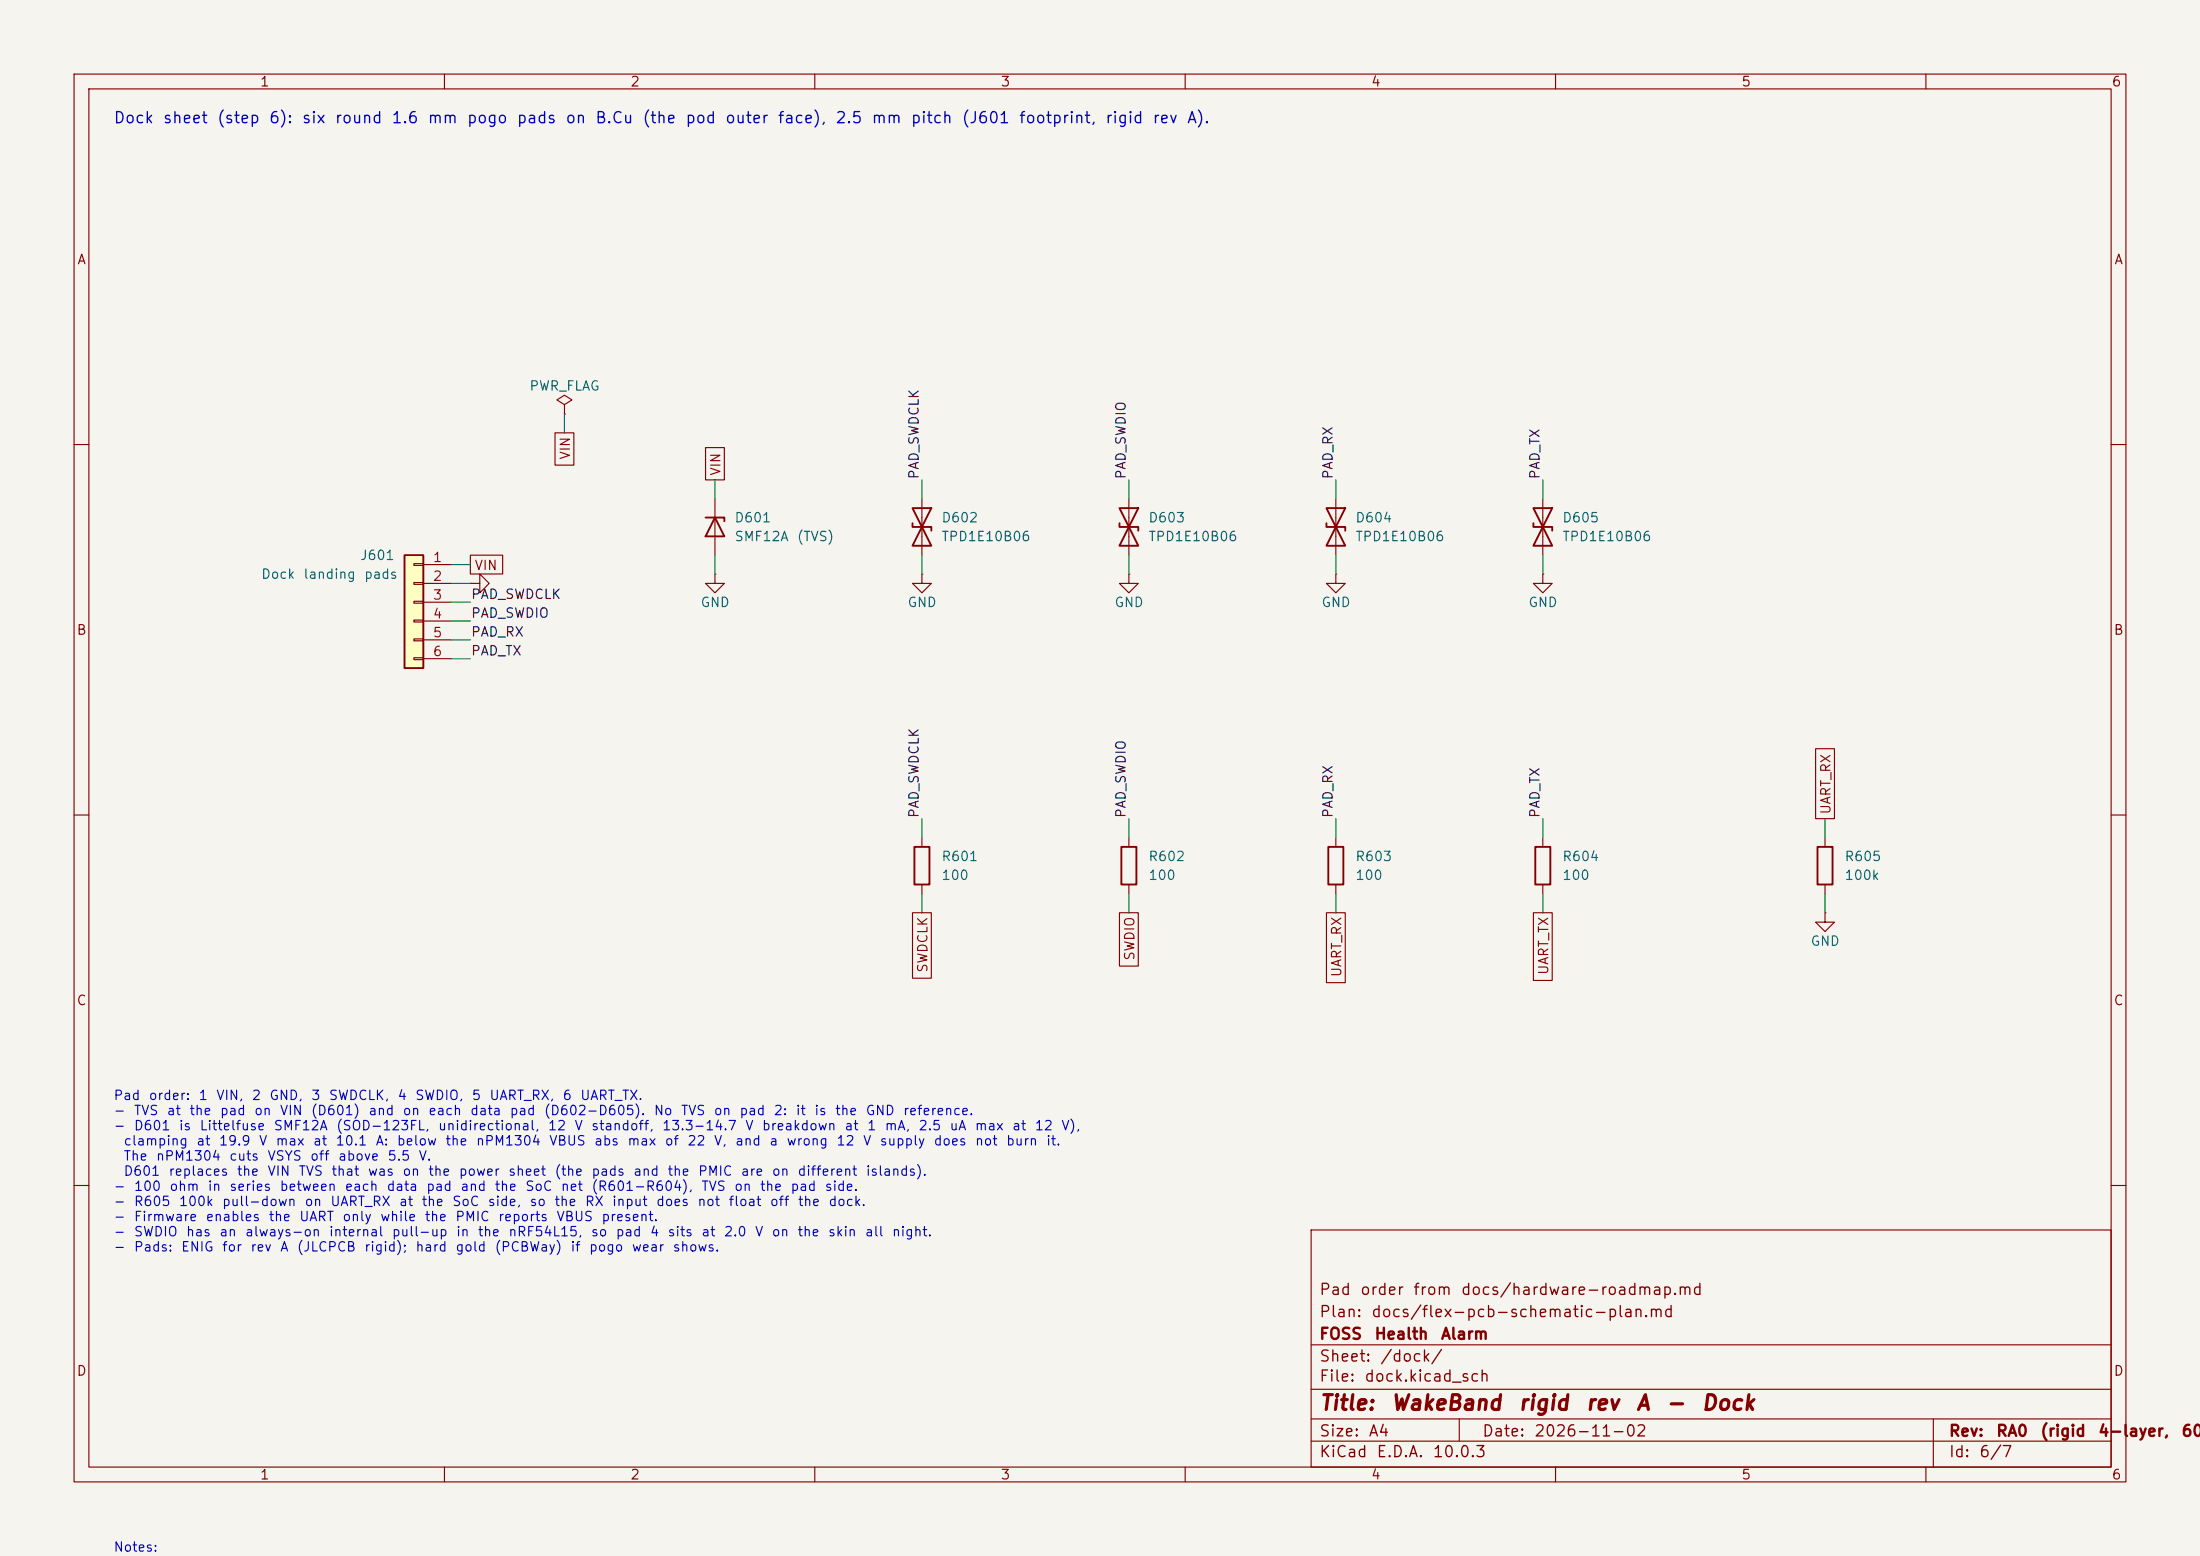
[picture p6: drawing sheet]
(kicad_sch
 (version 20260306)
 (generator "eeschema")
 (generator_version "10.0")
 (paper "A4")
 (title_block
  (title "WakeBand rigid rev A - Dock")
  (date "2026-11-02")
  (rev "RA0 (rigid 4-layer, 60 mAh cell)")
  (company "FOSS Health Alarm")
  (comment 1 "Plan: docs/flex-pcb-schematic-plan.md")
  (comment 2 "Pad order from docs/hardware-roadmap.md"))
 (lib_symbols
  (symbol "Connector_Generic:Conn_01x06"
   (pin_names
    (offset 1.016) (hide yes)) (exclude_from_sim no) (in_bom yes) (on_board yes)
   (in_pos_files yes)
   (duplicate_pin_numbers_are_jumpers no)
   (property "Reference" "J" (at 0 7.62 0) (show_name no) (do_not_autoplace no) (effects (font (size 1.27 1.27))))
   (property "Value" "Conn_01x06" (at 0 -10.16 0) (show_name no) (do_not_autoplace no) (effects (font (size 1.27 1.27))))
   (property "Footprint" "" (at 0 0 0) (show_name no) (do_not_autoplace no) (hide yes) (effects (font (size 1.27 1.27))))
   (property "Datasheet" "" (at 0 0 0) (show_name no) (do_not_autoplace no) (hide yes) (effects (font (size 1.27 1.27))))
   (property "Description" "Generic connector, single row, 01x06, script generated (kicad-library-utils/schlib/autogen/connector/)" (at 0 0 0) (show_name no) (do_not_autoplace no) (hide yes) (effects (font (size 1.27 1.27))))
   (symbol "Conn_01x06_1_1"
    (rectangle (start -1.27 6.35) (end 1.27 -8.89) (stroke (width 0.254) (type default)) (fill (type background)))
    (rectangle (start -1.27 5.207) (end 0 4.953) (stroke (width 0.1524) (type default)) (fill (type none)))
    (rectangle (start -1.27 2.667) (end 0 2.413) (stroke (width 0.1524) (type default)) (fill (type none)))
    (rectangle (start -1.27 0.127) (end 0 -0.127) (stroke (width 0.1524) (type default)) (fill (type none)))
    (rectangle (start -1.27 -2.413) (end 0 -2.667) (stroke (width 0.1524) (type default)) (fill (type none)))
    (rectangle (start -1.27 -4.953) (end 0 -5.207) (stroke (width 0.1524) (type default)) (fill (type none)))
    (rectangle (start -1.27 -7.493) (end 0 -7.747) (stroke (width 0.1524) (type default)) (fill (type none)))
    (pin passive line (at -5.08 5.08 0) (length 3.81) (name "Pin_1" (effects (font (size 1.27 1.27)))) (number "1" (effects (font (size 1.27 1.27)))))
    (pin passive line (at -5.08 2.54 0) (length 3.81) (name "Pin_2" (effects (font (size 1.27 1.27)))) (number "2" (effects (font (size 1.27 1.27)))))
    (pin passive line (at -5.08 0 0) (length 3.81) (name "Pin_3" (effects (font (size 1.27 1.27)))) (number "3" (effects (font (size 1.27 1.27)))))
    (pin passive line (at -5.08 -2.54 0) (length 3.81) (name "Pin_4" (effects (font (size 1.27 1.27)))) (number "4" (effects (font (size 1.27 1.27)))))
    (pin passive line (at -5.08 -5.08 0) (length 3.81) (name "Pin_5" (effects (font (size 1.27 1.27)))) (number "5" (effects (font (size 1.27 1.27)))))
    (pin passive line (at -5.08 -7.62 0) (length 3.81) (name "Pin_6" (effects (font (size 1.27 1.27)))) (number "6" (effects (font (size 1.27 1.27))))))
   (embedded_fonts no))
  (symbol "Device:D_TVS"
   (pin_numbers (hide yes))
   (pin_names
    (offset 1.016) (hide yes)) (exclude_from_sim no) (in_bom yes) (on_board yes)
   (in_pos_files yes)
   (duplicate_pin_numbers_are_jumpers no)
   (property "Reference" "D" (at 0 2.54 0) (show_name no) (do_not_autoplace no) (effects (font (size 1.27 1.27))))
   (property "Value" "D_TVS" (at 0 -2.54 0) (show_name no) (do_not_autoplace no) (effects (font (size 1.27 1.27))))
   (property "Footprint" "" (at 0 0 0) (show_name no) (do_not_autoplace no) (hide yes) (effects (font (size 1.27 1.27))))
   (property "Datasheet" "" (at 0 0 0) (show_name no) (do_not_autoplace no) (hide yes) (effects (font (size 1.27 1.27))))
   (property "Description" "Bidirectional transient-voltage-suppression diode" (at 0 0 0) (show_name no) (do_not_autoplace no) (hide yes) (effects (font (size 1.27 1.27))))
   (symbol "D_TVS_0_1"
    (polyline (pts (xy -2.54 1.27) (xy -2.54 -1.27) (xy 2.54 1.27) (xy 2.54 -1.27) (xy -2.54 1.27)) (stroke (width 0.254) (type default)) (fill (type none)))
    (polyline (pts (xy 0.508 1.27) (xy 0 1.27) (xy 0 -1.27) (xy -0.508 -1.27)) (stroke (width 0.254) (type default)) (fill (type none)))
    (polyline (pts (xy 1.27 0) (xy -1.27 0)) (stroke (width 0) (type default)) (fill (type none))))
   (symbol "D_TVS_1_1"
    (pin passive line (at -3.81 0 0) (length 2.54) (name "A1" (effects (font (size 1.27 1.27)))) (number "1" (effects (font (size 1.27 1.27)))))
    (pin passive line (at 3.81 0 180) (length 2.54) (name "A2" (effects (font (size 1.27 1.27)))) (number "2" (effects (font (size 1.27 1.27))))))
   (embedded_fonts no))
  (symbol "Device:D_Zener"
   (pin_numbers (hide yes))
   (pin_names
    (offset 1.016) (hide yes)) (exclude_from_sim no) (in_bom yes) (on_board yes)
   (in_pos_files yes)
   (duplicate_pin_numbers_are_jumpers no)
   (property "Reference" "D" (at 0 2.54 0) (show_name no) (do_not_autoplace no) (effects (font (size 1.27 1.27))))
   (property "Value" "D_Zener" (at 0 -2.54 0) (show_name no) (do_not_autoplace no) (effects (font (size 1.27 1.27))))
   (property "Footprint" "" (at 0 0 0) (show_name no) (do_not_autoplace no) (hide yes) (effects (font (size 1.27 1.27))))
   (property "Datasheet" "" (at 0 0 0) (show_name no) (do_not_autoplace no) (hide yes) (effects (font (size 1.27 1.27))))
   (property "Description" "Zener diode" (at 0 0 0) (show_name no) (do_not_autoplace no) (hide yes) (effects (font (size 1.27 1.27))))
   (symbol "D_Zener_0_1"
    (polyline (pts (xy -1.27 -1.27) (xy -1.27 1.27) (xy -0.762 1.27)) (stroke (width 0.254) (type default)) (fill (type none)))
    (polyline (pts (xy 1.27 0) (xy -1.27 0)) (stroke (width 0) (type default)) (fill (type none)))
    (polyline (pts (xy 1.27 -1.27) (xy 1.27 1.27) (xy -1.27 0) (xy 1.27 -1.27)) (stroke (width 0.254) (type default)) (fill (type none))))
   (symbol "D_Zener_1_1"
    (pin passive line (at -3.81 0 0) (length 2.54) (name "K" (effects (font (size 1.27 1.27)))) (number "1" (effects (font (size 1.27 1.27)))))
    (pin passive line (at 3.81 0 180) (length 2.54) (name "A" (effects (font (size 1.27 1.27)))) (number "2" (effects (font (size 1.27 1.27))))))
   (embedded_fonts no))
  (symbol "Device:R"
   (pin_numbers (hide yes))
   (pin_names
    (offset 0)) (exclude_from_sim no) (in_bom yes) (on_board yes)
   (in_pos_files yes)
   (duplicate_pin_numbers_are_jumpers no)
   (property "Reference" "R" (at 2.032 0 90) (show_name no) (do_not_autoplace no) (effects (font (size 1.27 1.27))))
   (property "Value" "R" (at 0 0 90) (show_name no) (do_not_autoplace no) (effects (font (size 1.27 1.27))))
   (property "Footprint" "" (at -1.778 0 90) (show_name no) (do_not_autoplace no) (hide yes) (effects (font (size 1.27 1.27))))
   (property "Datasheet" "" (at 0 0 0) (show_name no) (do_not_autoplace no) (hide yes) (effects (font (size 1.27 1.27))))
   (property "Description" "Resistor" (at 0 0 0) (show_name no) (do_not_autoplace no) (hide yes) (effects (font (size 1.27 1.27))))
   (symbol "R_0_1"
    (rectangle (start -1.016 -2.54) (end 1.016 2.54) (stroke (width 0.254) (type default)) (fill (type none))))
   (symbol "R_1_1"
    (pin passive line (at 0 3.81 270) (length 1.27) (name "" (effects (font (size 1.27 1.27)))) (number "1" (effects (font (size 1.27 1.27)))))
    (pin passive line (at 0 -3.81 90) (length 1.27) (name "" (effects (font (size 1.27 1.27)))) (number "2" (effects (font (size 1.27 1.27))))))
   (embedded_fonts no))
  (symbol "power:GND"
   (power global)
   (pin_numbers (hide yes))
   (pin_names
    (offset 0) (hide yes)) (exclude_from_sim no) (in_bom yes) (on_board yes)
   (in_pos_files yes)
   (duplicate_pin_numbers_are_jumpers no)
   (property "Reference" "#PWR" (at 0 -6.35 0) (show_name no) (do_not_autoplace no) (hide yes) (effects (font (size 1.27 1.27))))
   (property "Value" "GND" (at 0 -3.81 0) (show_name no) (do_not_autoplace no) (effects (font (size 1.27 1.27))))
   (property "Footprint" "" (at 0 0 0) (show_name no) (do_not_autoplace no) (hide yes) (effects (font (size 1.27 1.27))))
   (property "Datasheet" "" (at 0 0 0) (show_name no) (do_not_autoplace no) (hide yes) (effects (font (size 1.27 1.27))))
   (property "Description" "Power symbol creates a global label with name \"GND\" , ground" (at 0 0 0) (show_name no) (do_not_autoplace no) (hide yes) (effects (font (size 1.27 1.27))))
   (symbol "GND_0_1"
    (polyline (pts (xy 0 0) (xy 0 -1.27) (xy 1.27 -1.27) (xy 0 -2.54) (xy -1.27 -1.27) (xy 0 -1.27)) (stroke (width 0) (type default)) (fill (type none))))
   (symbol "GND_1_1"
    (pin power_in line (at 0 0 270) (length 0) (name "" (effects (font (size 1.27 1.27)))) (number "1" (effects (font (size 1.27 1.27))))))
   (embedded_fonts no))
  (symbol "power:PWR_FLAG"
   (power global)
   (pin_numbers (hide yes))
   (pin_names
    (offset 0) (hide yes)) (exclude_from_sim no) (in_bom yes) (on_board yes)
   (in_pos_files yes)
   (duplicate_pin_numbers_are_jumpers no)
   (property "Reference" "#FLG" (at 0 1.905 0) (show_name no) (do_not_autoplace no) (hide yes) (effects (font (size 1.27 1.27))))
   (property "Value" "PWR_FLAG" (at 0 3.81 0) (show_name no) (do_not_autoplace no) (effects (font (size 1.27 1.27))))
   (property "Footprint" "" (at 0 0 0) (show_name no) (do_not_autoplace no) (hide yes) (effects (font (size 1.27 1.27))))
   (property "Datasheet" "" (at 0 0 0) (show_name no) (do_not_autoplace no) (hide yes) (effects (font (size 1.27 1.27))))
   (property "Description" "Special symbol for telling ERC where power comes from" (at 0 0 0) (show_name no) (do_not_autoplace no) (hide yes) (effects (font (size 1.27 1.27))))
   (symbol "PWR_FLAG_0_0"
    (pin power_out line (at 0 0 90) (length 0) (name "" (effects (font (size 1.27 1.27)))) (number "1" (effects (font (size 1.27 1.27))))))
   (symbol "PWR_FLAG_0_1"
    (polyline (pts (xy 0 0) (xy 0 1.27) (xy -1.016 1.905) (xy 0 2.54) (xy 1.016 1.905) (xy 0 1.27)) (stroke (width 0) (type default)) (fill (type none))))
   (embedded_fonts no)))
 (text "Pad order: 1 VIN, 2 GND, 3 SWDCLK, 4 SWDIO, 5 UART_RX, 6 UART_TX.\n- TVS at the pad on VIN (D601) and on each data pad (D602-D605). No TVS on pad 2: it is the GND reference.\n- D601 is Littelfuse SMF12A (SOD-123FL, unidirectional, 12 V standoff, 13.3-14.7 V breakdown at 1 mA, 2.5 uA max at 12 V),\n  clamping at 19.9 V max at 10.1 A: below the nPM1304 VBUS abs max of 22 V, and a wrong 12 V supply does not burn it.\n  The nPM1304 cuts VSYS off above 5.5 V.\n  D601 replaces the VIN TVS that was on the power sheet (the pads and the PMIC are on different islands).\n- 100 ohm in series between each data pad and the SoC net (R601-R604), TVS on the pad side.\n- R605 100k pull-down on UART_RX at the SoC side, so the RX input does not float off the dock.\n- Firmware enables the UART only while the PMIC reports VBUS present.\n- SWDIO has an always-on internal pull-up in the nRF54L15, so pad 4 sits at 2.0 V on the skin all night.\n- Pads: ENIG for rev A (JLCPCB rigid); hard gold (PCBWay) if pogo wear shows."
  (exclude_from_sim no)
  (at 15.24 147.32 0)
  (effects (font (size 1.27 1.27)) (justify left top)))
 (text "Dock sheet (step 6): six round 1.6 mm pogo pads on B.Cu (the pod outer face), 2.5 mm pitch (J601 footprint, rigid rev A)."
  (exclude_from_sim no)
  (at 15.24 15.24 0)
  (effects (font (size 1.5 1.5)) (justify left top)))
 (text "Notes:\n- D601 SMF12A clamps at 19.9 V max at its full 10.1 A surge rating, below VBUS's 22 V abs max.\n- Data pads, TPD1E10B06DPYR: Vrwm 5.5 V (bidirectional), clamp 10 V at 1 A, C 12 pF. Leakage is 100 nA MAX at 5 V, above the\n  50 nA target. The four 2.0 V data pads have no datasheet\n  figure at 2.0 V: measure it. TPD1E0B04 is a lower-leakage alternative for the data pads.\n- TVS footprint: KiCad Package_SON:Texas_DPY0002A_0.6x1mm_P0.65mm, TI's DPY0002A (X1SON 1.0 x 0.6 mm) land pattern."
  (exclude_from_sim no)
  (at 15.24 208.28 0)
  (effects (font (size 1.27 1.27)) (justify left top)))
 (wire
  (pts (xy 76.2 55.88) (xy 76.2 58.42))
  (stroke (width 0) (type default)))
 (wire
  (pts (xy 152.4 67.31) (xy 152.4 64.77))
  (stroke (width 0) (type default)))
 (wire
  (pts (xy 124.46 113.03) (xy 124.46 110.49))
  (stroke (width 0) (type default)))
 (wire
  (pts (xy 96.52 74.93) (xy 96.52 77.47))
  (stroke (width 0) (type default)))
 (wire
  (pts (xy 124.46 67.31) (xy 124.46 64.77))
  (stroke (width 0) (type default)))
 (wire
  (pts (xy 60.96 78.74) (xy 63.5 78.74))
  (stroke (width 0) (type default)))
 (wire
  (pts (xy 246.38 113.03) (xy 246.38 110.49))
  (stroke (width 0) (type default)))
 (wire
  (pts (xy 124.46 120.65) (xy 124.46 123.19))
  (stroke (width 0) (type default)))
 (wire
  (pts (xy 60.96 86.36) (xy 63.5 86.36))
  (stroke (width 0) (type default)))
 (wire
  (pts (xy 124.46 74.93) (xy 124.46 77.47))
  (stroke (width 0) (type default)))
 (wire
  (pts (xy 208.28 113.03) (xy 208.28 110.49))
  (stroke (width 0) (type default)))
 (wire
  (pts (xy 60.96 88.9) (xy 63.5 88.9))
  (stroke (width 0) (type default)))
 (wire
  (pts (xy 208.28 67.31) (xy 208.28 64.77))
  (stroke (width 0) (type default)))
 (wire
  (pts (xy 152.4 120.65) (xy 152.4 123.19))
  (stroke (width 0) (type default)))
 (wire
  (pts (xy 208.28 74.93) (xy 208.28 77.47))
  (stroke (width 0) (type default)))
 (wire
  (pts (xy 152.4 74.93) (xy 152.4 77.47))
  (stroke (width 0) (type default)))
 (wire
  (pts (xy 60.96 83.82) (xy 63.5 83.82))
  (stroke (width 0) (type default)))
 (wire
  (pts (xy 180.34 74.93) (xy 180.34 77.47))
  (stroke (width 0) (type default)))
 (wire
  (pts (xy 152.4 113.03) (xy 152.4 110.49))
  (stroke (width 0) (type default)))
 (wire
  (pts (xy 180.34 113.03) (xy 180.34 110.49))
  (stroke (width 0) (type default)))
 (wire
  (pts (xy 180.34 67.31) (xy 180.34 64.77))
  (stroke (width 0) (type default)))
 (wire
  (pts (xy 208.28 120.65) (xy 208.28 123.19))
  (stroke (width 0) (type default)))
 (wire
  (pts (xy 96.52 67.31) (xy 96.52 64.77))
  (stroke (width 0) (type default)))
 (wire
  (pts (xy 246.38 120.65) (xy 246.38 123.19))
  (stroke (width 0) (type default)))
 (wire
  (pts (xy 180.34 120.65) (xy 180.34 123.19))
  (stroke (width 0) (type default)))
 (wire
  (pts (xy 60.96 81.28) (xy 63.5 81.28))
  (stroke (width 0) (type default)))
 (wire
  (pts (xy 60.96 76.2) (xy 63.5 76.2))
  (stroke (width 0) (type default)))
 (label "PAD_TX"
  (at 208.28 110.49 90)
  (effects (font (size 1.27 1.27)) (justify left bottom)))
 (label "PAD_SWDCLK"
  (at 63.5 81.28 0)
  (effects (font (size 1.27 1.27)) (justify left bottom)))
 (label "PAD_SWDIO"
  (at 152.4 64.77 90)
  (effects (font (size 1.27 1.27)) (justify left bottom)))
 (label "PAD_RX"
  (at 180.34 64.77 90)
  (effects (font (size 1.27 1.27)) (justify left bottom)))
 (label "PAD_TX"
  (at 208.28 64.77 90)
  (effects (font (size 1.27 1.27)) (justify left bottom)))
 (label "PAD_RX"
  (at 63.5 86.36 0)
  (effects (font (size 1.27 1.27)) (justify left bottom)))
 (label "PAD_SWDIO"
  (at 152.4 110.49 90)
  (effects (font (size 1.27 1.27)) (justify left bottom)))
 (label "PAD_RX"
  (at 180.34 110.49 90)
  (effects (font (size 1.27 1.27)) (justify left bottom)))
 (label "PAD_TX"
  (at 63.5 88.9 0)
  (effects (font (size 1.27 1.27)) (justify left bottom)))
 (label "PAD_SWDCLK"
  (at 124.46 110.49 90)
  (effects (font (size 1.27 1.27)) (justify left bottom)))
 (label "PAD_SWDIO"
  (at 63.5 83.82 0)
  (effects (font (size 1.27 1.27)) (justify left bottom)))
 (label "PAD_SWDCLK"
  (at 124.46 64.77 90)
  (effects (font (size 1.27 1.27)) (justify left bottom)))
 (global_label "SWDCLK"
  (shape passive)
  (at 124.46 123.19 270)
  (fields_autoplaced yes)
  (effects (font (size 1.27 1.27)) (justify right))
  (property "Intersheetrefs" "${INTERSHEET_REFS}" (at 0 0 0) (hide yes) (show_name no) (do_not_autoplace no) (effects (font (size 1.27 1.27)))))
 (global_label "UART_RX"
  (shape passive)
  (at 246.38 110.49 90)
  (fields_autoplaced yes)
  (effects (font (size 1.27 1.27)) (justify left))
  (property "Intersheetrefs" "${INTERSHEET_REFS}" (at 0 0 0) (hide yes) (show_name no) (do_not_autoplace no) (effects (font (size 1.27 1.27)))))
 (global_label "UART_RX"
  (shape passive)
  (at 180.34 123.19 270)
  (fields_autoplaced yes)
  (effects (font (size 1.27 1.27)) (justify right))
  (property "Intersheetrefs" "${INTERSHEET_REFS}" (at 0 0 0) (hide yes) (show_name no) (do_not_autoplace no) (effects (font (size 1.27 1.27)))))
 (global_label "SWDIO"
  (shape passive)
  (at 152.4 123.19 270)
  (fields_autoplaced yes)
  (effects (font (size 1.27 1.27)) (justify right))
  (property "Intersheetrefs" "${INTERSHEET_REFS}" (at 0 0 0) (hide yes) (show_name no) (do_not_autoplace no) (effects (font (size 1.27 1.27)))))
 (global_label "VIN"
  (shape passive)
  (at 96.52 64.77 90)
  (fields_autoplaced yes)
  (effects (font (size 1.27 1.27)) (justify left))
  (property "Intersheetrefs" "${INTERSHEET_REFS}" (at 0 0 0) (hide yes) (show_name no) (do_not_autoplace no) (effects (font (size 1.27 1.27)))))
 (global_label "VIN"
  (shape passive)
  (at 76.2 58.42 270)
  (fields_autoplaced yes)
  (effects (font (size 1.27 1.27)) (justify right))
  (property "Intersheetrefs" "${INTERSHEET_REFS}" (at 0 0 0) (hide yes) (show_name no) (do_not_autoplace no) (effects (font (size 1.27 1.27)))))
 (global_label "VIN"
  (shape passive)
  (at 63.5 76.2 0)
  (fields_autoplaced yes)
  (effects (font (size 1.27 1.27)) (justify left))
  (property "Intersheetrefs" "${INTERSHEET_REFS}" (at 0 0 0) (hide yes) (show_name no) (do_not_autoplace no) (effects (font (size 1.27 1.27)))))
 (global_label "UART_TX"
  (shape passive)
  (at 208.28 123.19 270)
  (fields_autoplaced yes)
  (effects (font (size 1.27 1.27)) (justify right))
  (property "Intersheetrefs" "${INTERSHEET_REFS}" (at 0 0 0) (hide yes) (show_name no) (do_not_autoplace no) (effects (font (size 1.27 1.27)))))
 (symbol
  (lib_id "power:GND")
  (at 180.34 77.47 0)
  (unit 1)
  (body_style 1)
  (exclude_from_sim no)
  (in_bom yes)
  (on_board yes)
  (in_pos_files yes)
  (dnp no)
  (property "Reference" "#PWR606" (at 180.34 77.47 0) (hide yes) (show_name no) (do_not_autoplace no) (effects (font (size 1.27 1.27))))
  (property "Value" "GND" (at 180.34 81.28 0) (show_name no) (do_not_autoplace no) (effects (font (size 1.27 1.27))))
  (property "Footprint" "" (at 180.34 77.47 0) (hide yes) (show_name no) (do_not_autoplace no) (effects (font (size 1.27 1.27))))
  (property "Datasheet" "" (at 180.34 77.47 0) (hide yes) (show_name no) (do_not_autoplace no) (effects (font (size 1.27 1.27))))
  (property "Description" "" (at 180.34 77.47 0) (show_name no) (do_not_autoplace no) (effects (font (size 1.27 1.27))))
  (pin "1"))
 (symbol
  (lib_id "Connector_Generic:Conn_01x06")
  (at 55.88 81.28 0)
  (mirror y)
  (unit 1)
  (body_style 1)
  (exclude_from_sim no)
  (in_bom no)
  (on_board yes)
  (in_pos_files yes)
  (dnp no)
  (property "Reference" "J601" (at 53.34 74.93 0) (show_name no) (do_not_autoplace no) (effects (font (size 1.27 1.27)) (justify left)))
  (property "Value" "Dock landing pads" (at 53.34 77.47 0) (show_name no) (do_not_autoplace no) (effects (font (size 1.27 1.27)) (justify left)))
  (property "Footprint" "wakeband:DockLanding_4xB_D1.6mm_2xUART" (at 53.34 80.01 0) (hide yes) (show_name no) (do_not_autoplace no) (effects (font (size 1.27 1.27)) (justify left)))
  (property "Datasheet" "" (at 53.34 82.55 0) (hide yes) (show_name no) (do_not_autoplace no) (effects (font (size 1.27 1.27)) (justify left)))
  (property "Description" "" (at 55.88 81.28 0) (show_name no) (do_not_autoplace no) (effects (font (size 1.27 1.27))))
  (pin "1")
  (pin "2")
  (pin "3")
  (pin "4")
  (pin "5")
  (pin "6"))
 (symbol
  (lib_id "Device:R")
  (at 180.34 116.84 0)
  (unit 1)
  (body_style 1)
  (exclude_from_sim no)
  (in_bom yes)
  (on_board yes)
  (in_pos_files yes)
  (dnp no)
  (property "Reference" "R603" (at 182.88 115.57 0) (show_name no) (do_not_autoplace no) (effects (font (size 1.27 1.27)) (justify left)))
  (property "Value" "100" (at 182.88 118.11 0) (show_name no) (do_not_autoplace no) (effects (font (size 1.27 1.27)) (justify left)))
  (property "Footprint" "Resistor_SMD:R_0402_1005Metric" (at 182.88 120.65 0) (hide yes) (show_name no) (do_not_autoplace no) (effects (font (size 1.27 1.27)) (justify left)))
  (property "Datasheet" "" (at 182.88 123.19 0) (hide yes) (show_name no) (do_not_autoplace no) (effects (font (size 1.27 1.27)) (justify left)))
  (property "Description" "" (at 180.34 116.84 0) (show_name no) (do_not_autoplace no) (effects (font (size 1.27 1.27))))
  (property "LCSC" "C25076" (at 182.88 125.73 0) (hide yes) (show_name no) (do_not_autoplace no) (effects (font (size 1.27 1.27)) (justify left)))
  (pin "1")
  (pin "2"))
 (symbol
  (lib_id "power:GND")
  (at 124.46 77.47 0)
  (unit 1)
  (body_style 1)
  (exclude_from_sim no)
  (in_bom yes)
  (on_board yes)
  (in_pos_files yes)
  (dnp no)
  (property "Reference" "#PWR604" (at 124.46 77.47 0) (hide yes) (show_name no) (do_not_autoplace no) (effects (font (size 1.27 1.27))))
  (property "Value" "GND" (at 124.46 81.28 0) (show_name no) (do_not_autoplace no) (effects (font (size 1.27 1.27))))
  (property "Footprint" "" (at 124.46 77.47 0) (hide yes) (show_name no) (do_not_autoplace no) (effects (font (size 1.27 1.27))))
  (property "Datasheet" "" (at 124.46 77.47 0) (hide yes) (show_name no) (do_not_autoplace no) (effects (font (size 1.27 1.27))))
  (property "Description" "" (at 124.46 77.47 0) (show_name no) (do_not_autoplace no) (effects (font (size 1.27 1.27))))
  (pin "1"))
 (symbol
  (lib_id "Device:R")
  (at 152.4 116.84 0)
  (unit 1)
  (body_style 1)
  (exclude_from_sim no)
  (in_bom yes)
  (on_board yes)
  (in_pos_files yes)
  (dnp no)
  (property "Reference" "R602" (at 154.94 115.57 0) (show_name no) (do_not_autoplace no) (effects (font (size 1.27 1.27)) (justify left)))
  (property "Value" "100" (at 154.94 118.11 0) (show_name no) (do_not_autoplace no) (effects (font (size 1.27 1.27)) (justify left)))
  (property "Footprint" "Resistor_SMD:R_0402_1005Metric" (at 154.94 120.65 0) (hide yes) (show_name no) (do_not_autoplace no) (effects (font (size 1.27 1.27)) (justify left)))
  (property "Datasheet" "" (at 154.94 123.19 0) (hide yes) (show_name no) (do_not_autoplace no) (effects (font (size 1.27 1.27)) (justify left)))
  (property "Description" "" (at 152.4 116.84 0) (show_name no) (do_not_autoplace no) (effects (font (size 1.27 1.27))))
  (property "LCSC" "C25076" (at 154.94 125.73 0) (hide yes) (show_name no) (do_not_autoplace no) (effects (font (size 1.27 1.27)) (justify left)))
  (pin "1")
  (pin "2"))
 (symbol
  (lib_id "Device:R")
  (at 246.38 116.84 0)
  (unit 1)
  (body_style 1)
  (exclude_from_sim no)
  (in_bom yes)
  (on_board yes)
  (in_pos_files yes)
  (dnp no)
  (property "Reference" "R605" (at 248.92 115.57 0) (show_name no) (do_not_autoplace no) (effects (font (size 1.27 1.27)) (justify left)))
  (property "Value" "100k" (at 248.92 118.11 0) (show_name no) (do_not_autoplace no) (effects (font (size 1.27 1.27)) (justify left)))
  (property "Footprint" "Resistor_SMD:R_0402_1005Metric" (at 248.92 120.65 0) (hide yes) (show_name no) (do_not_autoplace no) (effects (font (size 1.27 1.27)) (justify left)))
  (property "Datasheet" "" (at 248.92 123.19 0) (hide yes) (show_name no) (do_not_autoplace no) (effects (font (size 1.27 1.27)) (justify left)))
  (property "Description" "" (at 246.38 116.84 0) (show_name no) (do_not_autoplace no) (effects (font (size 1.27 1.27))))
  (property "LCSC" "C25741" (at 248.92 125.73 0) (hide yes) (show_name no) (do_not_autoplace no) (effects (font (size 1.27 1.27)) (justify left)))
  (pin "1")
  (pin "2"))
 (symbol
  (lib_id "Device:R")
  (at 124.46 116.84 0)
  (unit 1)
  (body_style 1)
  (exclude_from_sim no)
  (in_bom yes)
  (on_board yes)
  (in_pos_files yes)
  (dnp no)
  (property "Reference" "R601" (at 127 115.57 0) (show_name no) (do_not_autoplace no) (effects (font (size 1.27 1.27)) (justify left)))
  (property "Value" "100" (at 127 118.11 0) (show_name no) (do_not_autoplace no) (effects (font (size 1.27 1.27)) (justify left)))
  (property "Footprint" "Resistor_SMD:R_0402_1005Metric" (at 127 120.65 0) (hide yes) (show_name no) (do_not_autoplace no) (effects (font (size 1.27 1.27)) (justify left)))
  (property "Datasheet" "" (at 127 123.19 0) (hide yes) (show_name no) (do_not_autoplace no) (effects (font (size 1.27 1.27)) (justify left)))
  (property "Description" "" (at 124.46 116.84 0) (show_name no) (do_not_autoplace no) (effects (font (size 1.27 1.27))))
  (property "LCSC" "C25076" (at 127 125.73 0) (hide yes) (show_name no) (do_not_autoplace no) (effects (font (size 1.27 1.27)) (justify left)))
  (pin "1")
  (pin "2"))
 (symbol
  (lib_id "power:GND")
  (at 246.38 123.19 0)
  (unit 1)
  (body_style 1)
  (exclude_from_sim no)
  (in_bom yes)
  (on_board yes)
  (in_pos_files yes)
  (dnp no)
  (property "Reference" "#PWR608" (at 246.38 123.19 0) (hide yes) (show_name no) (do_not_autoplace no) (effects (font (size 1.27 1.27))))
  (property "Value" "GND" (at 246.38 127 0) (show_name no) (do_not_autoplace no) (effects (font (size 1.27 1.27))))
  (property "Footprint" "" (at 246.38 123.19 0) (hide yes) (show_name no) (do_not_autoplace no) (effects (font (size 1.27 1.27))))
  (property "Datasheet" "" (at 246.38 123.19 0) (hide yes) (show_name no) (do_not_autoplace no) (effects (font (size 1.27 1.27))))
  (property "Description" "" (at 246.38 123.19 0) (show_name no) (do_not_autoplace no) (effects (font (size 1.27 1.27))))
  (pin "1"))
 (symbol
  (lib_id "power:GND")
  (at 96.52 77.47 0)
  (unit 1)
  (body_style 1)
  (exclude_from_sim no)
  (in_bom yes)
  (on_board yes)
  (in_pos_files yes)
  (dnp no)
  (property "Reference" "#PWR603" (at 96.52 77.47 0) (hide yes) (show_name no) (do_not_autoplace no) (effects (font (size 1.27 1.27))))
  (property "Value" "GND" (at 96.52 81.28 0) (show_name no) (do_not_autoplace no) (effects (font (size 1.27 1.27))))
  (property "Footprint" "" (at 96.52 77.47 0) (hide yes) (show_name no) (do_not_autoplace no) (effects (font (size 1.27 1.27))))
  (property "Datasheet" "" (at 96.52 77.47 0) (hide yes) (show_name no) (do_not_autoplace no) (effects (font (size 1.27 1.27))))
  (property "Description" "" (at 96.52 77.47 0) (show_name no) (do_not_autoplace no) (effects (font (size 1.27 1.27))))
  (pin "1"))
 (symbol
  (lib_id "Device:D_TVS")
  (at 124.46 71.12 270)
  (unit 1)
  (body_style 1)
  (exclude_from_sim no)
  (in_bom yes)
  (on_board yes)
  (in_pos_files yes)
  (dnp no)
  (property "Reference" "D602" (at 127 69.85 90) (show_name no) (do_not_autoplace no) (effects (font (size 1.27 1.27)) (justify left)))
  (property "Value" "TPD1E10B06" (at 127 72.39 90) (show_name no) (do_not_autoplace no) (effects (font (size 1.27 1.27)) (justify left)))
  (property "Footprint" "Package_SON:Texas_DPY0002A_0.6x1mm_P0.65mm" (at 127 74.93 90) (hide yes) (show_name no) (do_not_autoplace no) (effects (font (size 1.27 1.27)) (justify left)))
  (property "Datasheet" "" (at 127 77.47 90) (hide yes) (show_name no) (do_not_autoplace no) (effects (font (size 1.27 1.27)) (justify left)))
  (property "Description" "" (at 124.46 71.12 0) (show_name no) (do_not_autoplace no) (effects (font (size 1.27 1.27))))
  (property "LCSC" "C48260" (at 127 80.01 90) (hide yes) (show_name no) (do_not_autoplace no) (effects (font (size 1.27 1.27)) (justify left)))
  (property "MPN" "TI TPD1E10B06DPYR" (at 127 82.55 90) (hide yes) (show_name no) (do_not_autoplace no) (effects (font (size 1.27 1.27)) (justify left)))
  (pin "1")
  (pin "2"))
 (symbol
  (lib_id "Device:D_TVS")
  (at 208.28 71.12 270)
  (unit 1)
  (body_style 1)
  (exclude_from_sim no)
  (in_bom yes)
  (on_board yes)
  (in_pos_files yes)
  (dnp no)
  (property "Reference" "D605" (at 210.82 69.85 90) (show_name no) (do_not_autoplace no) (effects (font (size 1.27 1.27)) (justify left)))
  (property "Value" "TPD1E10B06" (at 210.82 72.39 90) (show_name no) (do_not_autoplace no) (effects (font (size 1.27 1.27)) (justify left)))
  (property "Footprint" "Package_SON:Texas_DPY0002A_0.6x1mm_P0.65mm" (at 210.82 74.93 90) (hide yes) (show_name no) (do_not_autoplace no) (effects (font (size 1.27 1.27)) (justify left)))
  (property "Datasheet" "" (at 210.82 77.47 90) (hide yes) (show_name no) (do_not_autoplace no) (effects (font (size 1.27 1.27)) (justify left)))
  (property "Description" "" (at 208.28 71.12 0) (show_name no) (do_not_autoplace no) (effects (font (size 1.27 1.27))))
  (property "LCSC" "C48260" (at 210.82 80.01 90) (hide yes) (show_name no) (do_not_autoplace no) (effects (font (size 1.27 1.27)) (justify left)))
  (property "MPN" "TI TPD1E10B06DPYR" (at 210.82 82.55 90) (hide yes) (show_name no) (do_not_autoplace no) (effects (font (size 1.27 1.27)) (justify left)))
  (pin "1")
  (pin "2"))
 (symbol
  (lib_id "power:GND")
  (at 63.5 78.74 90)
  (unit 1)
  (body_style 1)
  (exclude_from_sim no)
  (in_bom yes)
  (on_board yes)
  (in_pos_files yes)
  (dnp no)
  (property "Reference" "#PWR601" (at 63.5 78.74 0) (hide yes) (show_name no) (do_not_autoplace no) (effects (font (size 1.27 1.27))))
  (property "Value" "GND" (at 63.5 82.55 0) (hide yes) (show_name no) (do_not_autoplace no) (effects (font (size 1.27 1.27))))
  (property "Footprint" "" (at 63.5 78.74 0) (hide yes) (show_name no) (do_not_autoplace no) (effects (font (size 1.27 1.27))))
  (property "Datasheet" "" (at 63.5 78.74 0) (hide yes) (show_name no) (do_not_autoplace no) (effects (font (size 1.27 1.27))))
  (property "Description" "" (at 63.5 78.74 0) (show_name no) (do_not_autoplace no) (effects (font (size 1.27 1.27))))
  (pin "1"))
 (symbol
  (lib_id "Device:D_TVS")
  (at 152.4 71.12 270)
  (unit 1)
  (body_style 1)
  (exclude_from_sim no)
  (in_bom yes)
  (on_board yes)
  (in_pos_files yes)
  (dnp no)
  (property "Reference" "D603" (at 154.94 69.85 90) (show_name no) (do_not_autoplace no) (effects (font (size 1.27 1.27)) (justify left)))
  (property "Value" "TPD1E10B06" (at 154.94 72.39 90) (show_name no) (do_not_autoplace no) (effects (font (size 1.27 1.27)) (justify left)))
  (property "Footprint" "Package_SON:Texas_DPY0002A_0.6x1mm_P0.65mm" (at 154.94 74.93 90) (hide yes) (show_name no) (do_not_autoplace no) (effects (font (size 1.27 1.27)) (justify left)))
  (property "Datasheet" "" (at 154.94 77.47 90) (hide yes) (show_name no) (do_not_autoplace no) (effects (font (size 1.27 1.27)) (justify left)))
  (property "Description" "" (at 152.4 71.12 0) (show_name no) (do_not_autoplace no) (effects (font (size 1.27 1.27))))
  (property "LCSC" "C48260" (at 154.94 80.01 90) (hide yes) (show_name no) (do_not_autoplace no) (effects (font (size 1.27 1.27)) (justify left)))
  (property "MPN" "TI TPD1E10B06DPYR" (at 154.94 82.55 90) (hide yes) (show_name no) (do_not_autoplace no) (effects (font (size 1.27 1.27)) (justify left)))
  (pin "1")
  (pin "2"))
 (symbol
  (lib_id "power:PWR_FLAG")
  (at 76.2 55.88 0)
  (unit 1)
  (body_style 1)
  (exclude_from_sim no)
  (in_bom yes)
  (on_board yes)
  (in_pos_files yes)
  (dnp no)
  (property "Reference" "#FLG602" (at 76.2 55.88 0) (hide yes) (show_name no) (do_not_autoplace no) (effects (font (size 1.27 1.27))))
  (property "Value" "PWR_FLAG" (at 76.2 52.07 0) (show_name no) (do_not_autoplace no) (effects (font (size 1.27 1.27))))
  (property "Footprint" "" (at 76.2 55.88 0) (hide yes) (show_name no) (do_not_autoplace no) (effects (font (size 1.27 1.27))))
  (property "Datasheet" "" (at 76.2 55.88 0) (hide yes) (show_name no) (do_not_autoplace no) (effects (font (size 1.27 1.27))))
  (property "Description" "" (at 76.2 55.88 0) (show_name no) (do_not_autoplace no) (effects (font (size 1.27 1.27))))
  (pin "1"))
 (symbol
  (lib_id "Device:R")
  (at 208.28 116.84 0)
  (unit 1)
  (body_style 1)
  (exclude_from_sim no)
  (in_bom yes)
  (on_board yes)
  (in_pos_files yes)
  (dnp no)
  (property "Reference" "R604" (at 210.82 115.57 0) (show_name no) (do_not_autoplace no) (effects (font (size 1.27 1.27)) (justify left)))
  (property "Value" "100" (at 210.82 118.11 0) (show_name no) (do_not_autoplace no) (effects (font (size 1.27 1.27)) (justify left)))
  (property "Footprint" "Resistor_SMD:R_0402_1005Metric" (at 210.82 120.65 0) (hide yes) (show_name no) (do_not_autoplace no) (effects (font (size 1.27 1.27)) (justify left)))
  (property "Datasheet" "" (at 210.82 123.19 0) (hide yes) (show_name no) (do_not_autoplace no) (effects (font (size 1.27 1.27)) (justify left)))
  (property "Description" "" (at 208.28 116.84 0) (show_name no) (do_not_autoplace no) (effects (font (size 1.27 1.27))))
  (property "LCSC" "C25076" (at 210.82 125.73 0) (hide yes) (show_name no) (do_not_autoplace no) (effects (font (size 1.27 1.27)) (justify left)))
  (pin "1")
  (pin "2"))
 (symbol
  (lib_id "Device:D_Zener")
  (at 96.52 71.12 270)
  (unit 1)
  (body_style 1)
  (exclude_from_sim no)
  (in_bom yes)
  (on_board yes)
  (in_pos_files yes)
  (dnp no)
  (property "Reference" "D601" (at 99.06 69.85 90) (show_name no) (do_not_autoplace no) (effects (font (size 1.27 1.27)) (justify left)))
  (property "Value" "SMF12A (TVS)" (at 99.06 72.39 90) (show_name no) (do_not_autoplace no) (effects (font (size 1.27 1.27)) (justify left)))
  (property "Footprint" "Diode_SMD:D_SOD-123F" (at 99.06 74.93 90) (hide yes) (show_name no) (do_not_autoplace no) (effects (font (size 1.27 1.27)) (justify left)))
  (property "Datasheet" "" (at 99.06 77.47 90) (hide yes) (show_name no) (do_not_autoplace no) (effects (font (size 1.27 1.27)) (justify left)))
  (property "Description" "" (at 96.52 71.12 0) (show_name no) (do_not_autoplace no) (effects (font (size 1.27 1.27))))
  (property "LCSC" "C207255" (at 99.06 80.01 90) (hide yes) (show_name no) (do_not_autoplace no) (effects (font (size 1.27 1.27)) (justify left)))
  (property "MPN" "Littelfuse SMF12A" (at 99.06 82.55 90) (hide yes) (show_name no) (do_not_autoplace no) (effects (font (size 1.27 1.27)) (justify left)))
  (pin "1")
  (pin "2"))
 (symbol
  (lib_id "power:GND")
  (at 208.28 77.47 0)
  (unit 1)
  (body_style 1)
  (exclude_from_sim no)
  (in_bom yes)
  (on_board yes)
  (in_pos_files yes)
  (dnp no)
  (property "Reference" "#PWR607" (at 208.28 77.47 0) (hide yes) (show_name no) (do_not_autoplace no) (effects (font (size 1.27 1.27))))
  (property "Value" "GND" (at 208.28 81.28 0) (show_name no) (do_not_autoplace no) (effects (font (size 1.27 1.27))))
  (property "Footprint" "" (at 208.28 77.47 0) (hide yes) (show_name no) (do_not_autoplace no) (effects (font (size 1.27 1.27))))
  (property "Datasheet" "" (at 208.28 77.47 0) (hide yes) (show_name no) (do_not_autoplace no) (effects (font (size 1.27 1.27))))
  (property "Description" "" (at 208.28 77.47 0) (show_name no) (do_not_autoplace no) (effects (font (size 1.27 1.27))))
  (pin "1"))
 (symbol
  (lib_id "Device:D_TVS")
  (at 180.34 71.12 270)
  (unit 1)
  (body_style 1)
  (exclude_from_sim no)
  (in_bom yes)
  (on_board yes)
  (in_pos_files yes)
  (dnp no)
  (property "Reference" "D604" (at 182.88 69.85 90) (show_name no) (do_not_autoplace no) (effects (font (size 1.27 1.27)) (justify left)))
  (property "Value" "TPD1E10B06" (at 182.88 72.39 90) (show_name no) (do_not_autoplace no) (effects (font (size 1.27 1.27)) (justify left)))
  (property "Footprint" "Package_SON:Texas_DPY0002A_0.6x1mm_P0.65mm" (at 182.88 74.93 90) (hide yes) (show_name no) (do_not_autoplace no) (effects (font (size 1.27 1.27)) (justify left)))
  (property "Datasheet" "" (at 182.88 77.47 90) (hide yes) (show_name no) (do_not_autoplace no) (effects (font (size 1.27 1.27)) (justify left)))
  (property "Description" "" (at 180.34 71.12 0) (show_name no) (do_not_autoplace no) (effects (font (size 1.27 1.27))))
  (property "LCSC" "C48260" (at 182.88 80.01 90) (hide yes) (show_name no) (do_not_autoplace no) (effects (font (size 1.27 1.27)) (justify left)))
  (property "MPN" "TI TPD1E10B06DPYR" (at 182.88 82.55 90) (hide yes) (show_name no) (do_not_autoplace no) (effects (font (size 1.27 1.27)) (justify left)))
  (pin "1")
  (pin "2"))
 (symbol
  (lib_id "power:GND")
  (at 152.4 77.47 0)
  (unit 1)
  (body_style 1)
  (exclude_from_sim no)
  (in_bom yes)
  (on_board yes)
  (in_pos_files yes)
  (dnp no)
  (property "Reference" "#PWR605" (at 152.4 77.47 0) (hide yes) (show_name no) (do_not_autoplace no) (effects (font (size 1.27 1.27))))
  (property "Value" "GND" (at 152.4 81.28 0) (show_name no) (do_not_autoplace no) (effects (font (size 1.27 1.27))))
  (property "Footprint" "" (at 152.4 77.47 0) (hide yes) (show_name no) (do_not_autoplace no) (effects (font (size 1.27 1.27))))
  (property "Datasheet" "" (at 152.4 77.47 0) (hide yes) (show_name no) (do_not_autoplace no) (effects (font (size 1.27 1.27))))
  (property "Description" "" (at 152.4 77.47 0) (show_name no) (do_not_autoplace no) (effects (font (size 1.27 1.27))))
  (pin "1")))
